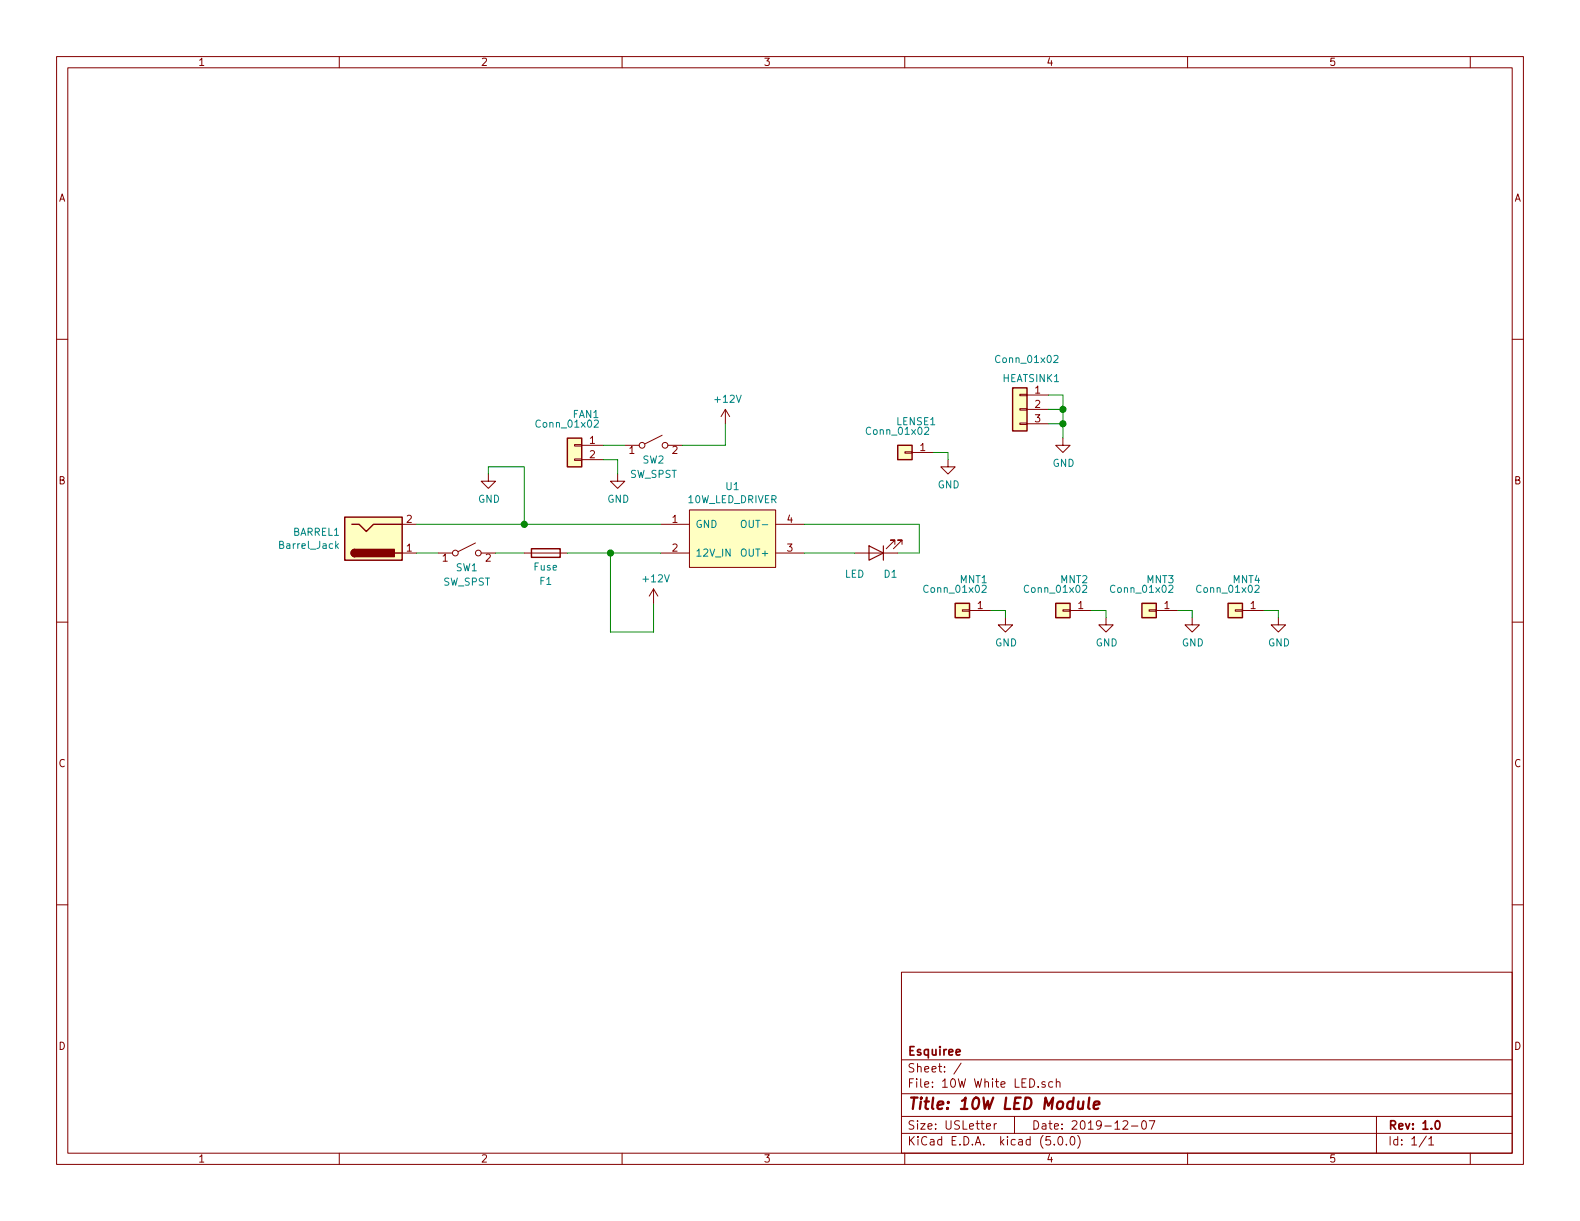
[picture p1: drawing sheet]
EESchema Schematic File Version 4
LIBS:10W White LED-cache
EELAYER 26 0
EELAYER END
$Descr USLetter 11000 8500
encoding utf-8
Sheet 1 1
Title "10W LED Module"
Date "2019-12-07"
Rev "1.0"
Comp "Esquiree"
Comment1 ""
Comment2 ""
Comment3 ""
Comment4 ""
$EndDescr
$Comp
L Device:LED D1
U 1 1
P 6100 3850
F 0 "D1" H 6000 4000 50  0000 C CNN
F 1 "LED" H 6250 4000 50  0000 C CNN
F 2 "TEST:10W_LED" H 6100 3850 50  0001 C CNN
F 3 "~" H 6100 3850 50  0001 C CNN
	1    6100 3850
	-1   0    0    1   
$EndComp
$Comp
L ALS31313:10W_LED_DRIVER U1
U 1 1
P 5100 3750
F 0 "U1" H 5100 4115 50  0000 C CNN
F 1 "10W_LED_DRIVER" H 5100 4024 50  0000 C CNN
F 2 "TEST:10W_LED_Driver" H 5100 4050 50  0001 C CNN
F 3 "" H 5100 4050 50  0001 C CNN
	1    5100 3750
	1    0    0    -1  
$EndComp
Wire Wire Line
	5950 3850 5600 3850
Wire Wire Line
	6400 3650 6400 3850
Wire Wire Line
	6400 3850 6250 3850
Wire Wire Line
	5600 3650 6400 3650
$Comp
L Connector:Barrel_Jack BARREL1
U 1 1
P 2600 3750
F 0 "BARREL1" H 2370 3708 50  0000 R CNN
F 1 "Barrel_Jack" H 2370 3799 50  0000 R CNN
F 2 "DigiKey Library:BARREL_JACK" H 2650 3710 50  0001 C CNN
F 3 "~" H 2650 3710 50  0001 C CNN
	1    2600 3750
	1    0    0    1   
$EndComp
$Comp
L Switch:SW_SPST SW1
U 1 1
P 3250 3850
F 0 "SW1" H 3250 3750 50  0000 C CNN
F 1 "SW_SPST" H 3250 3650 50  0000 C CNN
F 2 "TEST:Single Dip Siwtch" H 3250 3850 50  0001 C CNN
F 3 "" H 3250 3850 50  0001 C CNN
	1    3250 3850
	1    0    0    -1  
$EndComp
$Comp
L Device:Fuse F1
U 1 1
P 3800 3850
F 0 "F1" V 3600 3850 50  0000 C CNN
F 1 "Fuse" V 3700 3850 50  0000 C CNN
F 2 "Resistors_SMD:R_1812" V 3730 3850 50  0001 C CNN
F 3 "~" H 3800 3850 50  0001 C CNN
	1    3800 3850
	0    -1   -1   0   
$EndComp
Wire Wire Line
	4600 3850 4250 3850
Wire Wire Line
	3650 3850 3450 3850
Wire Wire Line
	3050 3850 2900 3850
Wire Wire Line
	2900 3650 3650 3650
$Comp
L Connector_Generic:Conn_01x02 FAN1
U 1 1
P 4000 3100
F 0 "FAN1" H 3920 3317 50  0000 C CNN
F 1 "Conn_01x02" H 4050 3250 50  0000 C CNN
F 2 "TEST:1_5MM ZH JST" H 4000 3100 50  0001 C CNN
F 3 "~" H 4000 3100 50  0001 C CNN
	1    4000 3100
	-1   0    0    -1  
$EndComp
$Comp
L power:GND #PWR0101
U 1 1
P 3400 3300
F 0 "#PWR0101" H 3400 3050 50  0001 C CNN
F 1 "GND" H 3405 3127 50  0000 C CNN
F 2 "" H 3400 3300 50  0001 C CNN
F 3 "" H 3400 3300 50  0001 C CNN
	1    3400 3300
	1    0    0    -1  
$EndComp
$Comp
L power:+12V #PWR0102
U 1 1
P 5050 2950
F 0 "#PWR0102" H 5050 2800 50  0001 C CNN
F 1 "+12V" H 5065 3123 50  0000 C CNN
F 2 "" H 5050 2950 50  0001 C CNN
F 3 "" H 5050 2950 50  0001 C CNN
	1    5050 2950
	1    0    0    -1  
$EndComp
Wire Wire Line
	4550 4200 4550 4400
Wire Wire Line
	4550 4400 4250 4400
Wire Wire Line
	4250 4400 4250 3850
Connection ~ 4250 3850
Wire Wire Line
	4250 3850 3950 3850
Wire Wire Line
	3400 3300 3400 3250
Wire Wire Line
	3400 3250 3650 3250
Wire Wire Line
	3650 3250 3650 3650
Connection ~ 3650 3650
Wire Wire Line
	3650 3650 4600 3650
$Comp
L power:GND #PWR0103
U 1 1
P 4300 3300
F 0 "#PWR0103" H 4300 3050 50  0001 C CNN
F 1 "GND" H 4305 3127 50  0000 C CNN
F 2 "" H 4300 3300 50  0001 C CNN
F 3 "" H 4300 3300 50  0001 C CNN
	1    4300 3300
	1    0    0    -1  
$EndComp
Wire Wire Line
	5050 3100 5050 2950
Wire Wire Line
	4200 3200 4300 3200
Wire Wire Line
	4300 3200 4300 3300
$Comp
L power:+12V #PWR0104
U 1 1
P 4550 4200
F 0 "#PWR0104" H 4550 4050 50  0001 C CNN
F 1 "+12V" H 4565 4373 50  0000 C CNN
F 2 "" H 4550 4200 50  0001 C CNN
F 3 "" H 4550 4200 50  0001 C CNN
	1    4550 4200
	1    0    0    -1  
$EndComp
$Comp
L Switch:SW_SPST SW2
U 1 1
P 4550 3100
F 0 "SW2" H 4550 3000 50  0000 C CNN
F 1 "SW_SPST" H 4550 2900 50  0000 C CNN
F 2 "TEST:Single Dip Siwtch" H 4550 3100 50  0001 C CNN
F 3 "" H 4550 3100 50  0001 C CNN
	1    4550 3100
	1    0    0    -1  
$EndComp
Wire Wire Line
	4750 3100 5050 3100
Wire Wire Line
	4350 3100 4200 3100
$Comp
L Connector_Generic:Conn_01x01 LENSE1
U 1 1
P 6300 3150
F 0 "LENSE1" H 6220 3367 50  0000 C CNN
F 1 "Conn_01x02" H 6350 3300 50  0000 C CNN
F 2 "TEST:LED_Lense" H 6300 3150 50  0001 C CNN
F 3 "~" H 6300 3150 50  0001 C CNN
	1    6300 3150
	-1   0    0    -1  
$EndComp
$Comp
L power:GND #PWR0105
U 1 1
P 6600 3200
F 0 "#PWR0105" H 6600 2950 50  0001 C CNN
F 1 "GND" H 6605 3027 50  0000 C CNN
F 2 "" H 6600 3200 50  0001 C CNN
F 3 "" H 6600 3200 50  0001 C CNN
	1    6600 3200
	1    0    0    -1  
$EndComp
Wire Wire Line
	6600 3200 6600 3150
Wire Wire Line
	6600 3150 6500 3150
$Comp
L Connector_Generic:Conn_01x03 HEATSINK1
U 1 1
P 7100 2850
F 0 "HEATSINK1" H 7020 3067 50  0000 C CNN
F 1 "Conn_01x02" H 7050 3200 50  0000 C CNN
F 2 "TEST:55mm_heatsink" H 7100 2850 50  0001 C CNN
F 3 "~" H 7100 2850 50  0001 C CNN
	1    7100 2850
	-1   0    0    -1  
$EndComp
$Comp
L power:GND #PWR0106
U 1 1
P 7400 3050
F 0 "#PWR0106" H 7400 2800 50  0001 C CNN
F 1 "GND" H 7405 2877 50  0000 C CNN
F 2 "" H 7400 3050 50  0001 C CNN
F 3 "" H 7400 3050 50  0001 C CNN
	1    7400 3050
	1    0    0    -1  
$EndComp
Wire Wire Line
	7400 3050 7400 2950
Wire Wire Line
	7400 2750 7300 2750
Wire Wire Line
	7300 2850 7400 2850
Connection ~ 7400 2850
Wire Wire Line
	7400 2850 7400 2750
Wire Wire Line
	7300 2950 7400 2950
Connection ~ 7400 2950
Wire Wire Line
	7400 2950 7400 2850
$Comp
L Connector_Generic:Conn_01x01 MNT1
U 1 1
P 6700 4250
F 0 "MNT1" H 6620 4467 50  0000 C CNN
F 1 "Conn_01x02" H 6750 4400 50  0000 C CNN
F 2 "TEST:4mm Mount" H 6700 4250 50  0001 C CNN
F 3 "~" H 6700 4250 50  0001 C CNN
	1    6700 4250
	-1   0    0    -1  
$EndComp
$Comp
L power:GND #PWR0107
U 1 1
P 7000 4300
F 0 "#PWR0107" H 7000 4050 50  0001 C CNN
F 1 "GND" H 7005 4127 50  0000 C CNN
F 2 "" H 7000 4300 50  0001 C CNN
F 3 "" H 7000 4300 50  0001 C CNN
	1    7000 4300
	1    0    0    -1  
$EndComp
Wire Wire Line
	7000 4300 7000 4250
Wire Wire Line
	7000 4250 6900 4250
$Comp
L Connector_Generic:Conn_01x01 MNT2
U 1 1
P 7400 4250
F 0 "MNT2" H 7320 4467 50  0000 C CNN
F 1 "Conn_01x02" H 7450 4400 50  0000 C CNN
F 2 "TEST:4mm Mount" H 7400 4250 50  0001 C CNN
F 3 "~" H 7400 4250 50  0001 C CNN
	1    7400 4250
	-1   0    0    -1  
$EndComp
$Comp
L power:GND #PWR0108
U 1 1
P 7700 4300
F 0 "#PWR0108" H 7700 4050 50  0001 C CNN
F 1 "GND" H 7705 4127 50  0000 C CNN
F 2 "" H 7700 4300 50  0001 C CNN
F 3 "" H 7700 4300 50  0001 C CNN
	1    7700 4300
	1    0    0    -1  
$EndComp
Wire Wire Line
	7700 4300 7700 4250
Wire Wire Line
	7700 4250 7600 4250
$Comp
L Connector_Generic:Conn_01x01 MNT3
U 1 1
P 8000 4250
F 0 "MNT3" H 7920 4467 50  0000 C CNN
F 1 "Conn_01x02" H 8050 4400 50  0000 C CNN
F 2 "TEST:4mm Mount" H 8000 4250 50  0001 C CNN
F 3 "~" H 8000 4250 50  0001 C CNN
	1    8000 4250
	-1   0    0    -1  
$EndComp
$Comp
L power:GND #PWR0109
U 1 1
P 8300 4300
F 0 "#PWR0109" H 8300 4050 50  0001 C CNN
F 1 "GND" H 8305 4127 50  0000 C CNN
F 2 "" H 8300 4300 50  0001 C CNN
F 3 "" H 8300 4300 50  0001 C CNN
	1    8300 4300
	1    0    0    -1  
$EndComp
Wire Wire Line
	8300 4300 8300 4250
Wire Wire Line
	8300 4250 8200 4250
$Comp
L Connector_Generic:Conn_01x01 MNT4
U 1 1
P 8600 4250
F 0 "MNT4" H 8520 4467 50  0000 C CNN
F 1 "Conn_01x02" H 8650 4400 50  0000 C CNN
F 2 "TEST:4mm Mount" H 8600 4250 50  0001 C CNN
F 3 "~" H 8600 4250 50  0001 C CNN
	1    8600 4250
	-1   0    0    -1  
$EndComp
$Comp
L power:GND #PWR0110
U 1 1
P 8900 4300
F 0 "#PWR0110" H 8900 4050 50  0001 C CNN
F 1 "GND" H 8905 4127 50  0000 C CNN
F 2 "" H 8900 4300 50  0001 C CNN
F 3 "" H 8900 4300 50  0001 C CNN
	1    8900 4300
	1    0    0    -1  
$EndComp
Wire Wire Line
	8900 4300 8900 4250
Wire Wire Line
	8900 4250 8800 4250
$EndSCHEMATC
